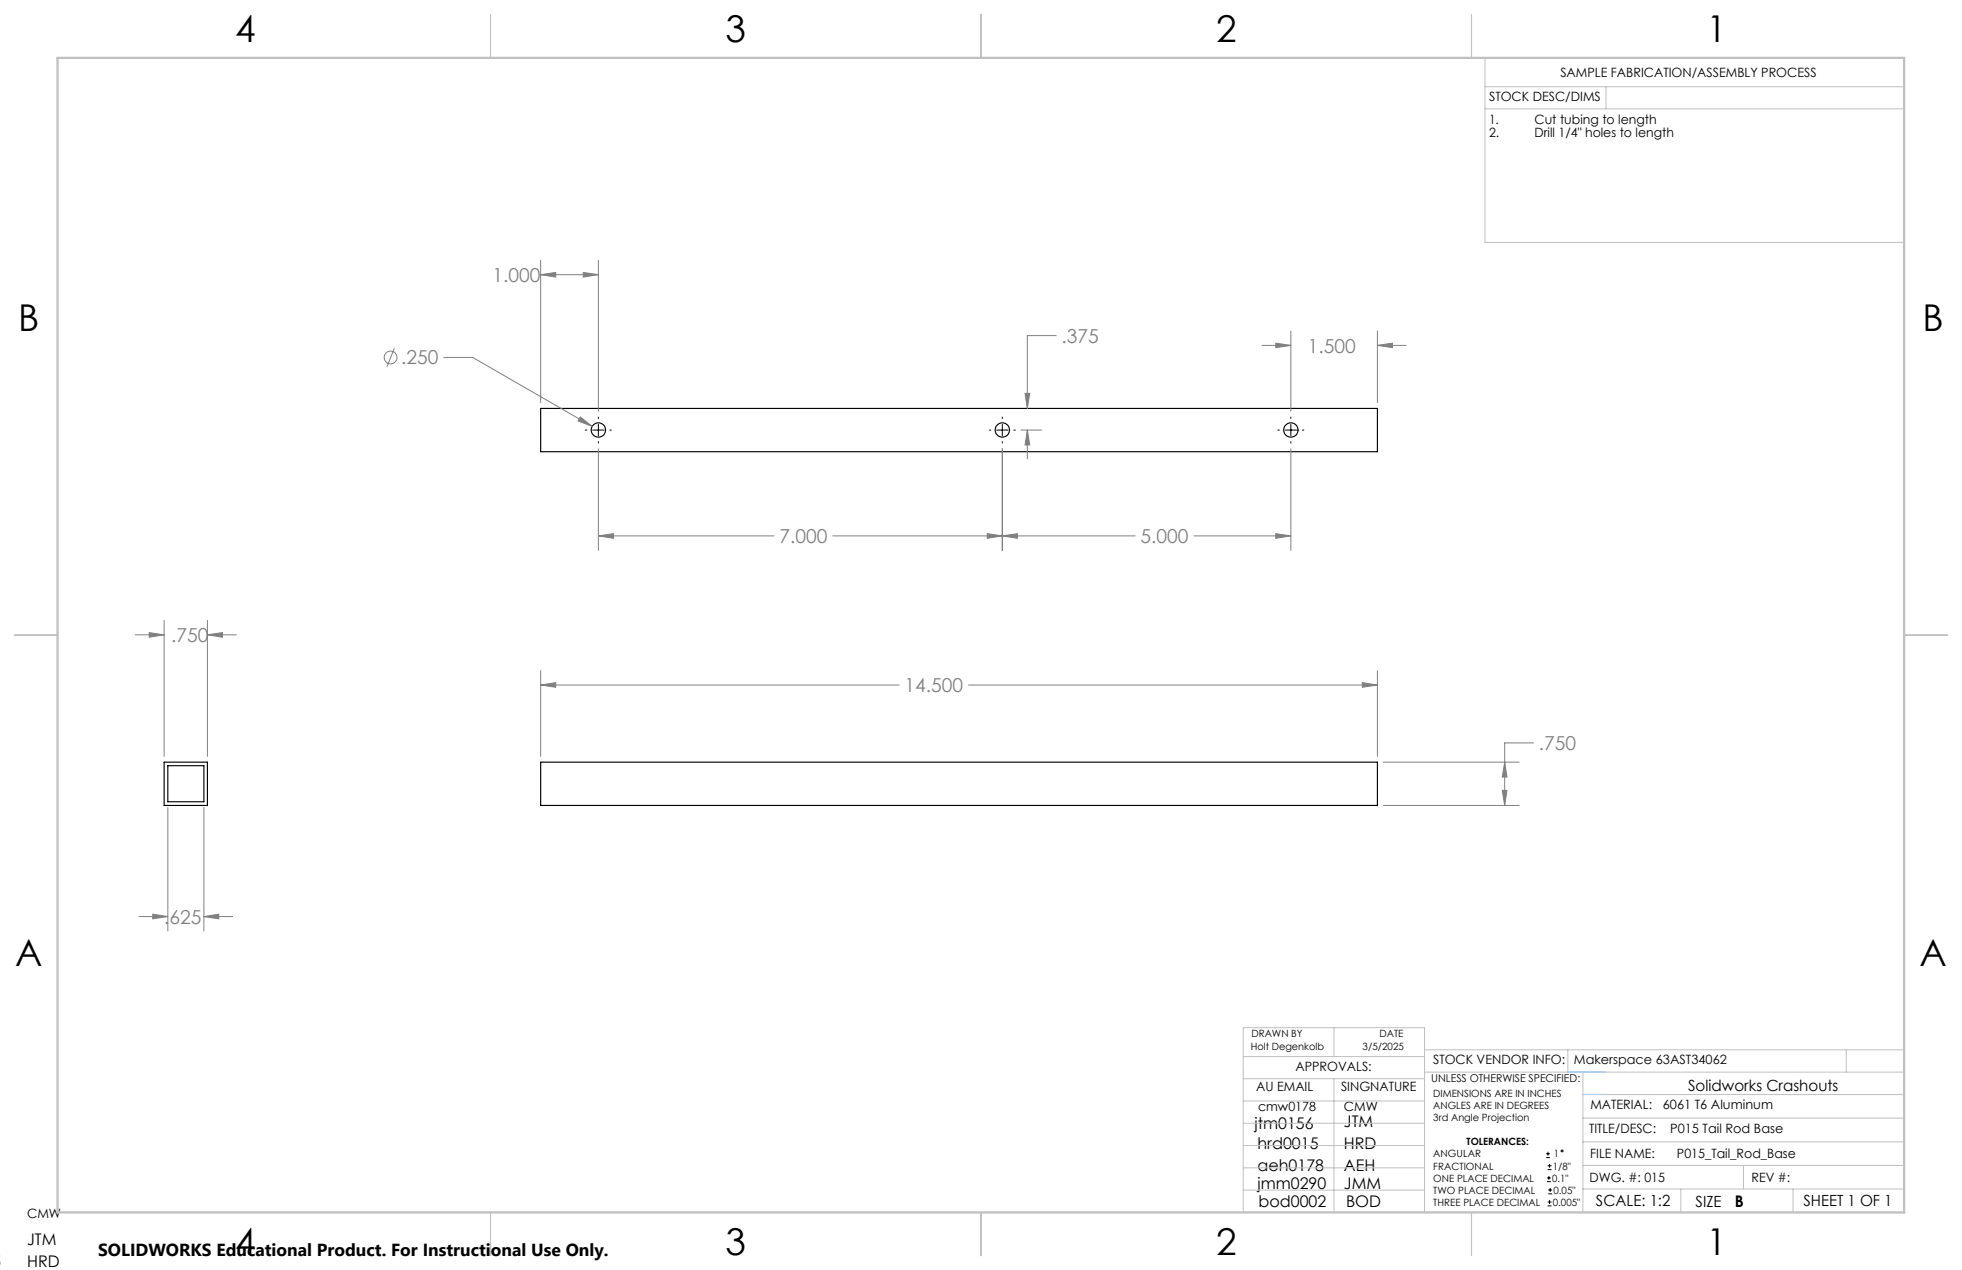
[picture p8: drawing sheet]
<svg xmlns="http://www.w3.org/2000/svg" width="432mm" height="279mm" viewBox="0 0 432 279" stroke-linecap="round" stroke-linejoin="round" font-family="sans-serif">
<g fill="none" stroke="#000" stroke-width=".25">
<path d="M119 89.9h184.1v9.5h-184.1zM36.1 167.7h9.5v9.5h-9.5zM36.9 168.5h8v7.9h-8zM119 167.7h184.1v9.5h-184.1z"/>
<circle cx="131.7" cy="94.6" r="1.59"/>
<circle cx="220.6" cy="94.6" r="1.59"/>
<circle cx="284.1" cy="94.6" r="1.59"/>
</g>
<g fill="none" stroke="#808080" stroke-width=".22">
<path d="M119 57.3v31.3M128.4 59.9l3.3 .5-3.3 .6zM131.7 57.3v33.2M86.8 76.6l-1.6 4.1M97.7 78.6h6.3l26.3 15.2M119 60.4l3.3-.5v1.1zM119 60.4h.1M119 60.4h12.7M232.4 73.8h-6.3v16.1M277.7 76h6.4M280.8 75.5l3.3 .5-3.3 .5zM284.1 72.8v17.7"/>
<path d="M303.1 76l3.4-.5v1zM303.1 72.8v15.8M303.1 76h6.4M127.7 91.7l2.6 2.1-3.1-1.2zM131.7 98.7v22.4M220.6 98.7v22.4M224.7 94.6h4.6M225.6 86.5h1l-.5 3.4zM226.1 94.6l.5 3.3h-1zM226.1 94.6v6.4M284.1 98.7v22.4M131.7 117.9l3.3-.5v1z"/>
<path d="M131.7 117.9h38.7M183.3 117.9h66.5M217.3 117.4l3.3 .5-3.3 .5zM220.6 117.9l3.3-.5v1zM262.7 117.9h21.4M280.8 117.4l3.3 .5-3.3 .5zM29.8 139.7h6.3M32.8 139.2l3.3 .5-3.3 .5zM36.1 136.5v29.9M45.6 139.7l3.4-.5v1zM45.6 136.5v29.9M45.6 139.7h6.4"/>
<path d="M119 150.7l3.3-.5v1zM119 147.5v18.9M119 150.7h78.9M213.1 150.7h90M299.8 150.2l3.3 .5-3.3 .5zM303.1 147.5v18.9M36.9 177.7v27.1M44.9 177.7v27.1M304.4 167.7h29.9M304.4 177.2h29.9M330.6 173.9h1l-.4 3.3zM331.2 167.7l.4 3.3h-1z"/>
<path d="M337.5 163.4h-6.3v13.8M30.6 201.6h6.3M33.6 201.1l3.3 .5-3.3 .5zM44.9 201.6l3.3-.5v1zM44.9 201.6h6.3"/>
<circle cx="86" cy="78.6" r="1.41"/>
</g>
<g fill="none" stroke="#000" stroke-width=".22">
<path d="M128.8 94.6h.4M130.4 94.6h2.6M131.7 91.8v.3M131.7 93.3v2.6M131.7 97.2v.3M134.2 94.6h.3M217.7 94.6h.4M219.3 94.6h2.6M220.6 91.8v.3M220.6 93.3v2.6M220.6 97.2v.3M223.1 94.6h.3"/>
<path d="M281.2 94.6h.4M282.8 94.6h2.6M284.1 91.8v.3M284.1 93.3v2.6M284.1 97.2v.3M286.6 94.6h.3M340.3 254.7h.8M340.3 253.8h.8M340.5 260h.8M340.5 259.2h.8M340.6 257.3h.9M340.6 256.5h.9"/>
<path d="M340.7 253.4v.8M340.9 258.7v.8M341 256.1v.8M340.6 265.3h.9M340.6 264.4h.9M340.7 262.6h.9M340.7 261.8h.9M341 264v.9M341.2 261.4v.8"/>
<circle cx="343.8" cy="253.2" r=".2"/>
</g>
<g fill="none" stroke="#c0c0c0" stroke-width=".22">
<path d="M326.8 19.1h92.3M326.8 12.7v40.6h92.3M353.4 19.1v4.9M326.8 24h92.3M273.6 232.4h39.9M273.6 237.3h39.9M293.6 226.1v6.3M293.6 237.3v29.4M313.5 235.9h105.6M313.5 231h105.6M345.1 231v4.9M348.4 235.9v30.9"/>
<path d="M406.3 231v4.9M273.6 242.2h39.9M273.6 247.1h39.9M273.6 252h39.9M273.6 256.9h39.9M348.4 246h70.7M348.4 256.4h70.7M348.4 251.2h70.7M348.4 240.8h70.7M383.7 256.4v5.2M273.6 261.8h39.9M313.5 266.7v-40.6h-39.9v40.6h74.4"/>
<path d="M348.4 261.6h70.7M369.9 261.6v5.2M394.6 261.6v5.2"/>
</g>
<path d="M107.9 3.2v9.5M215.9 3.2v9.5M323.8 3.2v9.5M3.1 139.7h9.6M419.1 139.7h9.5M107.9 266.7v9.6M215.9 266.7v9.6M323.8 266.7v9.6" fill="none" stroke="#c0c0c0" stroke-width=".25"/>
<path d="M12.7 12.7h406.4v254h-406.4z" fill="none" stroke="#c0c0c0" stroke-width=".5"/>
<path d="M345.1 235.9h8.3M348.4 240.8h5" fill="none" stroke="#53a9ff" stroke-width=".22"/>
<path d="M299.8 150.2l3.3 .5-3.3 .5zM119 150.7l3.3-.5v1zM331.2 167.7l.4 3.3h-1zM330.6 173.9h1l-.4 3.3zM127.7 91.7l-.5 .9 3.1 1.2zM217.3 117.4l3.3 .5-3.3 .5zM131.7 117.9l3.3-.5v1zM220.6 117.9l3.3-.5v1zM280.8 117.4l3.3 .5-3.3 .5zM128.4 59.9l3.3 .5-3.3 .6zM119 60.4l3.3-.5v1.1zM280.8 75.5l3.3 .5-3.3 .5zM303.1 76l3.4-.5v1zM226.1 94.6l.5 3.3h-1zM225.6 86.5h1l-.5 3.4zM45.6 139.7l3.4-.5v1zM32.8 139.2l3.3 .5-3.3 .5zM44.9 201.6l3.3-.5v1zM33.6 201.1l3.3 .5-3.3 .5z" fill="#808080"/>
<g font-size="8.1">
<text x="51.7" y="9.3">4</text>
<text x="159.7" y="9.3">3</text>
<text x="267.6" y="9.3">2</text>
<text x="375.6" y="9.3">1</text>
<text x="4" y="72.8">B</text>
<text x="423.1" y="72.8">B</text>
<text x="3.3" y="212.5">A</text>
<text x="422.4" y="212.5">A</text>
<text x="51.7" y="276">4</text>
<text x="159.7" y="276">3</text>
<text x="267.6" y="276">2</text>
<text x="375.6" y="276">1</text>
</g>
<g font-size="4.2" fill="#808080">
<text x="108.4" y="62">1.000</text>
<text x="233.6" y="75.4">.375</text>
<text x="287.8" y="77.6">1.500</text>
<text x="88.3" y="80.2">.250</text>
<text x="171.6" y="119.5">7.000</text>
<text x="251" y="119.5">5.000</text>
<text x="37.7" y="141.3">.750</text>
<text x="199.1" y="152.3">14.500</text>
<text x="338.7" y="165">.750</text>
<text x="36.1" y="203.2">.625</text>
</g>
<text font-size="3.8" x="21.6" y="276.3">SOLIDWORKS Educational Product. For Instructional Use Only.</text>
<g font-size="3.5">
<text x="276.1" y="248.5">jtm0156</text>
<text x="295.8" y="247.9">JTM</text>
<text x="276.8" y="252.7">hrd0015</text>
<text x="276.8" y="257.6">aeh0178</text>
<text x="295.8" y="252.7">HRD</text>
<text x="295.8" y="257.6">AEH</text>
<text x="276.8" y="261.7">jmm0290</text>
<text x="295.8" y="261.7">JMM</text>
<text x="277" y="265.5">bod0002</text>
<text x="296.3" y="265.5">BOD</text>
<text x="381.8" y="265.6">B</text>
<text x="6" y="274">JTM</text>
<text x="6" y="278.8">HRD</text>
</g>
<g font-size="3.4">
<text x="371.5" y="240.1">Solidworks Crashouts</text>
<text x="351.2" y="265.2">SCALE: 1:2</text>
<text x="373.2" y="265.6">SIZE</text>
<text x="396.9" y="265.2">SHEET 1 OF 1</text>
</g>
<g font-size="2.8">
<text x="343.4" y="16.9">SAMPLE FABRICATION/ASSEMBLY PROCESS</text>
<text x="327.7" y="22.3">STOCK DESC/DIMS</text>
<text x="327.7" y="27.3">1.</text>
<text x="337.7" y="27.3">Cut tubing to length</text>
<text x="327.7" y="30.1">2.</text>
<text x="337.7" y="30.1">Drill 1/4&quot; holes to length</text>
<text x="285.1" y="235.7">APPROVALS:</text>
<text x="315.4" y="234.1">STOCK VENDOR INFO:</text>
<text x="346.4" y="234.1">Makerspace 63AST34062</text>
<text x="276.4" y="240.1">AU EMAIL</text>
<text x="276.9" y="244.5">cmw0178</text>
<text x="295.1" y="240.1">SINGNATURE</text>
<text x="295.8" y="244.5">CMW</text>
<text x="350" y="244.1">MATERIAL:</text>
<text x="366" y="244.1">6061 T6 Aluminum</text>
<text x="349.7" y="249.2">TITLE/DESC:</text>
<text x="367.6" y="249.2">P015 Tail Rod Base</text>
<text x="350" y="254.7">FILE NAME:</text>
<text x="369.1" y="254.7">P015_Tail_Rod_Base</text>
<text x="349.8" y="260">DWG. #: 015</text>
<text x="385.5" y="260">REV #:</text>
<text x="6" y="267.9">CMW</text>
</g>
<text font-size="2.4" x="315" y="238.1">UNLESS OTHERWISE SPECIFIED:</text>
<g font-size="2.2">
<text x="275.3" y="231.1">Holt Degenkolb</text>
<text x="275.4" y="228.2">DRAWN BY</text>
<text x="299.9" y="231.1">3/5/2025</text>
<text x="303.6" y="228.2">DATE</text>
<text x="315.4" y="241.4">DIMENSIONS ARE IN INCHES</text>
<text x="315.4" y="244">ANGLES ARE IN DEGREES</text>
<text x="315.4" y="246.7">3rd Angle Projection</text>
<text x="322.8" y="252">TOLERANCES:</text>
<text x="315.4" y="254.6">ANGULAR</text>
<text x="315.4" y="257.3">FRACTIONAL</text>
<text x="341.8" y="257.3">1/8&quot;</text>
<text x="342" y="254.6">1</text>
<text x="315.4" y="262.6">TWO PLACE DECIMAL</text>
<text x="315.4" y="260">ONE PLACE DECIMAL</text>
<text x="341.6" y="260">0.1&quot;</text>
<text x="341.9" y="262.6">0.05&quot;</text>
<text x="315.4" y="265.3">THREE PLACE DECIMAL</text>
<text x="341.8" y="265.3">0.005&quot;</text>
</g>
</svg>
